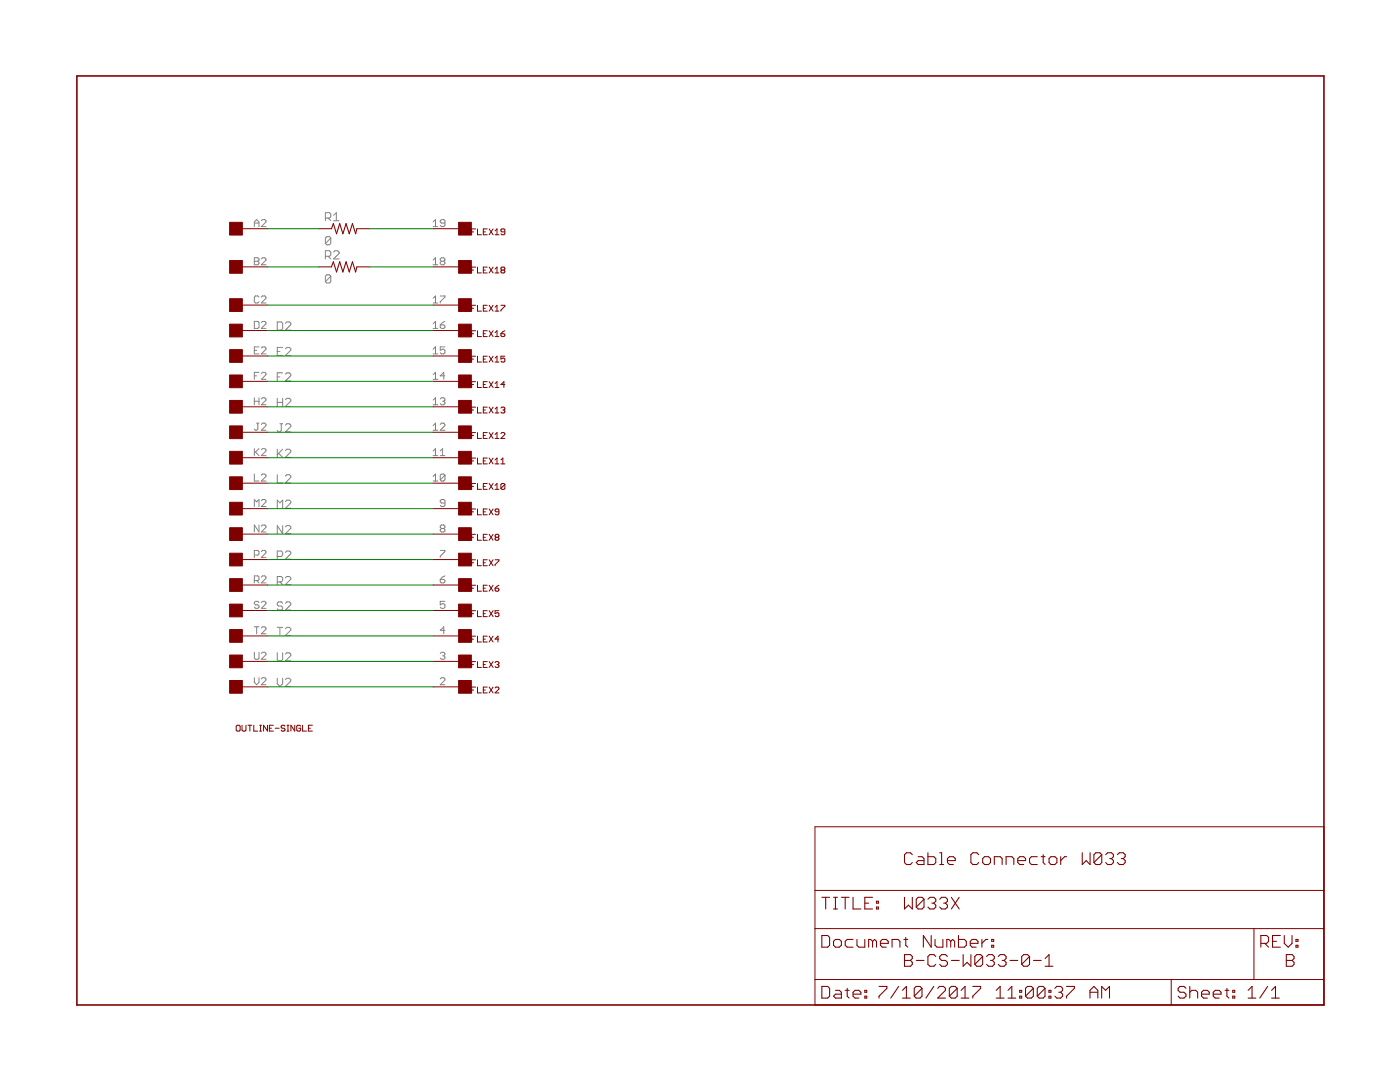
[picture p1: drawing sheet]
<?xml version="1.0" encoding="utf-8"?>
<!DOCTYPE eagle SYSTEM "eagle.dtd">
<eagle version="6.6.0">
<drawing>
<settings>
<setting alwaysvectorfont="yes"/>
<setting verticaltext="up"/>
</settings>
<grid distance="0.1" unitdist="inch" unit="inch" style="lines" multiple="1" display="no" altdistance="0.01" altunitdist="inch" altunit="inch"/>
<schematic xreflabel="%F%N/%S.%C%R" xrefpart="/%S.%C%R">
<libraries>
<library name="frames">
<symbols>
<symbol name="LETTER_L">
<frame x1="0" y1="0" x2="248.92" y2="185.42" columns="12" rows="17" layer="94" border-left="no" border-top="no" border-right="no" border-bottom="no"/>
</symbol>
<symbol name="DOCFIELD">
<wire x1="0" y1="0" x2="71.12" y2="0" width="0.1016" layer="94"/>
<wire x1="101.6" y1="15.24" x2="87.63" y2="15.24" width="0.1016" layer="94"/>
<wire x1="0" y1="0" x2="0" y2="5.08" width="0.1016" layer="94"/>
<wire x1="0" y1="5.08" x2="71.12" y2="5.08" width="0.1016" layer="94"/>
<wire x1="0" y1="5.08" x2="0" y2="15.24" width="0.1016" layer="94"/>
<wire x1="101.6" y1="15.24" x2="101.6" y2="5.08" width="0.1016" layer="94"/>
<wire x1="71.12" y1="5.08" x2="71.12" y2="0" width="0.1016" layer="94"/>
<wire x1="71.12" y1="5.08" x2="87.63" y2="5.08" width="0.1016" layer="94"/>
<wire x1="71.12" y1="0" x2="101.6" y2="0" width="0.1016" layer="94"/>
<wire x1="87.63" y1="15.24" x2="87.63" y2="5.08" width="0.1016" layer="94"/>
<wire x1="87.63" y1="15.24" x2="0" y2="15.24" width="0.1016" layer="94"/>
<wire x1="87.63" y1="5.08" x2="101.6" y2="5.08" width="0.1016" layer="94"/>
<wire x1="101.6" y1="5.08" x2="101.6" y2="0" width="0.1016" layer="94"/>
<wire x1="0" y1="15.24" x2="0" y2="22.86" width="0.1016" layer="94"/>
<wire x1="101.6" y1="35.56" x2="0" y2="35.56" width="0.1016" layer="94"/>
<wire x1="101.6" y1="35.56" x2="101.6" y2="22.86" width="0.1016" layer="94"/>
<wire x1="0" y1="22.86" x2="101.6" y2="22.86" width="0.1016" layer="94"/>
<wire x1="0" y1="22.86" x2="0" y2="35.56" width="0.1016" layer="94"/>
<wire x1="101.6" y1="22.86" x2="101.6" y2="15.24" width="0.1016" layer="94"/>
<text x="1.27" y="1.27" size="2.54" layer="94">Date:</text>
<text x="12.7" y="1.27" size="2.54" layer="94">&gt;LAST_DATE_TIME</text>
<text x="72.39" y="1.27" size="2.54" layer="94">Sheet:</text>
<text x="86.36" y="1.27" size="2.54" layer="94">&gt;SHEET</text>
<text x="88.9" y="11.43" size="2.54" layer="94">REV:</text>
<text x="1.27" y="19.05" size="2.54" layer="94">TITLE:</text>
<text x="1.27" y="11.43" size="2.54" layer="94">Document Number:</text>
<text x="17.78" y="19.05" size="2.54" layer="94">&gt;DRAWING_NAME</text>
</symbol>
</symbols>
<devicesets>
<deviceset name="LETTER_L" prefix="FRAME" uservalue="yes">
<gates>
<gate name="G$1" symbol="LETTER_L" x="0" y="0"/>
<gate name="G$2" symbol="DOCFIELD" x="147.32" y="0" addlevel="must"/>
</gates>
<devices>
<device name="">
<technologies>
<technology name=""/>
</technologies>
</device>
</devices>
</deviceset>
</devicesets>
</library>
<library name="dec-con">
<symbols>
<symbol name="DEVICE">
<text x="0" y="0" size="1.27" layer="94">&gt;Value</text>
</symbol>
<symbol name="EDGE-RIGHT">
<rectangle x1="-5.08" y1="-1.27" x2="-2.54" y2="1.27" layer="94"/>
<pin name="1" x="2.54" y="0" visible="pad" length="middle" rot="R180"/>
</symbol>
<symbol name="FLEX">
<text x="5.08" y="0" size="1.27" layer="94">&gt;NAME</text>
<rectangle x1="2.54" y1="-1.27" x2="5.08" y2="1.27" layer="94"/>
<pin name="1" x="-2.54" y="0" visible="pad" length="middle" direction="pas"/>
</symbol>
</symbols>
<devicesets>
<deviceset name="OUTLINE-*">
<gates>
<gate name="G$1" symbol="DEVICE" x="0" y="0" addlevel="always"/>
</gates>
<devices>
<device name="SINGLE" package="SINGLE">
<technologies>
<technology name=""/>
</technologies>
</device>
<device name="SINGLE-R" package="SINGLE-R">
<technologies>
<technology name=""/>
</technologies>
</device>
<device name="PROTO" package="DECPROTO111">
<technologies>
<technology name=""/>
</technologies>
</device>
<device name="OMNIBUS" package="OMNIBUS">
<technologies>
<technology name=""/>
</technologies>
</device>
<device name="DOUBLE" package="DOUBLE">
<technologies>
<technology name=""/>
</technologies>
</device>
<device name="DOUBLE-R" package="DOUBLE-R">
<technologies>
<technology name=""/>
</technologies>
</device>
<device name="SINGLE-LONG" package="SINGLE-LONG">
<technologies>
<technology name=""/>
</technologies>
</device>
<device name="DOUBLE-LONG" package="DOUBLE-LONG">
<technologies>
<technology name=""/>
</technologies>
</device>
</devices>
</deviceset>
<deviceset name="EDGE-1">
<gates>
<gate name="V2" symbol="EDGE-RIGHT" x="0" y="43.18" addlevel="always" swaplevel="1"/>
<gate name="U2" symbol="EDGE-RIGHT" x="0" y="38.1" addlevel="always" swaplevel="1"/>
<gate name="T2" symbol="EDGE-RIGHT" x="0" y="33.02" addlevel="always" swaplevel="1"/>
<gate name="S2" symbol="EDGE-RIGHT" x="0" y="27.94" addlevel="always" swaplevel="1"/>
<gate name="R2" symbol="EDGE-RIGHT" x="0" y="22.86" addlevel="always" swaplevel="1"/>
<gate name="P2" symbol="EDGE-RIGHT" x="0" y="17.78" addlevel="always" swaplevel="1"/>
<gate name="N2" symbol="EDGE-RIGHT" x="0" y="12.7" addlevel="always" swaplevel="1"/>
<gate name="M2" symbol="EDGE-RIGHT" x="0" y="7.62" addlevel="always" swaplevel="1"/>
<gate name="L2" symbol="EDGE-RIGHT" x="0" y="2.54" addlevel="always" swaplevel="1"/>
<gate name="K2" symbol="EDGE-RIGHT" x="0" y="-2.54" addlevel="always" swaplevel="1"/>
<gate name="J2" symbol="EDGE-RIGHT" x="0" y="-7.62" addlevel="always" swaplevel="1"/>
<gate name="H2" symbol="EDGE-RIGHT" x="0" y="-12.7" addlevel="always" swaplevel="1"/>
<gate name="F2" symbol="EDGE-RIGHT" x="0" y="-17.78" addlevel="always" swaplevel="1"/>
<gate name="E2" symbol="EDGE-RIGHT" x="0" y="-22.86" addlevel="always" swaplevel="1"/>
<gate name="D2" symbol="EDGE-RIGHT" x="0" y="-27.94" addlevel="always" swaplevel="1"/>
<gate name="C2" symbol="EDGE-RIGHT" x="0" y="-33.02" addlevel="always" swaplevel="1"/>
<gate name="B2" symbol="EDGE-RIGHT" x="0" y="-38.1" addlevel="always" swaplevel="1"/>
<gate name="A2" symbol="EDGE-RIGHT" x="0" y="-43.18" addlevel="always" swaplevel="1"/>
</gates>
<devices>
<device name="" package="EDGE-CON1">
<connects>
<connect gate="A2" pin="1" pad="A2"/>
<connect gate="B2" pin="1" pad="B2"/>
<connect gate="C2" pin="1" pad="C2"/>
<connect gate="D2" pin="1" pad="D2"/>
<connect gate="E2" pin="1" pad="E2"/>
<connect gate="F2" pin="1" pad="F2"/>
<connect gate="H2" pin="1" pad="H2"/>
<connect gate="J2" pin="1" pad="J2"/>
<connect gate="K2" pin="1" pad="K2"/>
<connect gate="L2" pin="1" pad="L2"/>
<connect gate="M2" pin="1" pad="M2"/>
<connect gate="N2" pin="1" pad="N2"/>
<connect gate="P2" pin="1" pad="P2"/>
<connect gate="R2" pin="1" pad="R2"/>
<connect gate="S2" pin="1" pad="S2"/>
<connect gate="T2" pin="1" pad="T2"/>
<connect gate="U2" pin="1" pad="U2"/>
<connect gate="V2" pin="1" pad="V2"/>
</connects>
<technologies>
<technology name=""/>
</technologies>
</device>
</devices>
</deviceset>
<deviceset name="FLEX19" prefix="FLEX">
<gates>
<gate name="1" symbol="FLEX" x="0" y="45.72" addlevel="always" swaplevel="1"/>
<gate name="2" symbol="FLEX" x="0" y="40.64" addlevel="always" swaplevel="1"/>
<gate name="3" symbol="FLEX" x="0" y="35.56" addlevel="always" swaplevel="1"/>
<gate name="4" symbol="FLEX" x="0" y="30.48" addlevel="always" swaplevel="1"/>
<gate name="5" symbol="FLEX" x="0" y="25.4" addlevel="always" swaplevel="1"/>
<gate name="6" symbol="FLEX" x="0" y="20.32" addlevel="always" swaplevel="1"/>
<gate name="7" symbol="FLEX" x="0" y="15.24" addlevel="always" swaplevel="1"/>
<gate name="8" symbol="FLEX" x="0" y="10.16" addlevel="always" swaplevel="1"/>
<gate name="9" symbol="FLEX" x="0" y="5.08" addlevel="always" swaplevel="1"/>
<gate name="10" symbol="FLEX" x="0" y="0" addlevel="always" swaplevel="1"/>
<gate name="11" symbol="FLEX" x="0" y="-5.08" addlevel="always" swaplevel="1"/>
<gate name="12" symbol="FLEX" x="0" y="-10.16" addlevel="always" swaplevel="1"/>
<gate name="13" symbol="FLEX" x="0" y="-15.24" addlevel="always" swaplevel="1"/>
<gate name="14" symbol="FLEX" x="0" y="-20.32" addlevel="always" swaplevel="1"/>
<gate name="15" symbol="FLEX" x="0" y="-25.4" addlevel="always" swaplevel="1"/>
<gate name="16" symbol="FLEX" x="0" y="-30.48" addlevel="always" swaplevel="1"/>
<gate name="17" symbol="FLEX" x="0" y="-35.56" addlevel="always" swaplevel="1"/>
<gate name="18" symbol="FLEX" x="0" y="-40.64" addlevel="always" swaplevel="1"/>
<gate name="19" symbol="FLEX" x="0" y="-45.72" addlevel="always" swaplevel="1"/>
</gates>
<devices>
<device name="" package="FLEX19">
<connects>
<connect gate="1" pin="1" pad="1"/>
<connect gate="10" pin="1" pad="10"/>
<connect gate="11" pin="1" pad="11"/>
<connect gate="12" pin="1" pad="12"/>
<connect gate="13" pin="1" pad="13"/>
<connect gate="14" pin="1" pad="14"/>
<connect gate="15" pin="1" pad="15"/>
<connect gate="16" pin="1" pad="16"/>
<connect gate="17" pin="1" pad="17"/>
<connect gate="18" pin="1" pad="18"/>
<connect gate="19" pin="1" pad="19"/>
<connect gate="2" pin="1" pad="2"/>
<connect gate="3" pin="1" pad="3"/>
<connect gate="4" pin="1" pad="4"/>
<connect gate="5" pin="1" pad="5"/>
<connect gate="6" pin="1" pad="6"/>
<connect gate="7" pin="1" pad="7"/>
<connect gate="8" pin="1" pad="8"/>
<connect gate="9" pin="1" pad="9"/>
</connects>
<technologies>
<technology name=""/>
</technologies>
</device>
<device name="W" package="FLEX19W">
<connects>
<connect gate="1" pin="1" pad="1"/>
<connect gate="10" pin="1" pad="10"/>
<connect gate="11" pin="1" pad="11"/>
<connect gate="12" pin="1" pad="12"/>
<connect gate="13" pin="1" pad="13"/>
<connect gate="14" pin="1" pad="14"/>
<connect gate="15" pin="1" pad="15"/>
<connect gate="16" pin="1" pad="16"/>
<connect gate="17" pin="1" pad="17"/>
<connect gate="18" pin="1" pad="18"/>
<connect gate="19" pin="1" pad="19"/>
<connect gate="2" pin="1" pad="2"/>
<connect gate="3" pin="1" pad="3"/>
<connect gate="4" pin="1" pad="4"/>
<connect gate="5" pin="1" pad="5"/>
<connect gate="6" pin="1" pad="6"/>
<connect gate="7" pin="1" pad="7"/>
<connect gate="8" pin="1" pad="8"/>
<connect gate="9" pin="1" pad="9"/>
</connects>
<technologies>
<technology name=""/>
</technologies>
</device>
</devices>
</deviceset>
</devicesets>
</library>
<library name="rcl">
<symbols>
<symbol name="R-US">
<wire x1="-2.54" y1="0" x2="-2.159" y2="1.016" width="0.2032" layer="94"/>
<wire x1="-2.159" y1="1.016" x2="-1.524" y2="-1.016" width="0.2032" layer="94"/>
<wire x1="-1.524" y1="-1.016" x2="-0.889" y2="1.016" width="0.2032" layer="94"/>
<wire x1="-0.889" y1="1.016" x2="-0.254" y2="-1.016" width="0.2032" layer="94"/>
<wire x1="-0.254" y1="-1.016" x2="0.381" y2="1.016" width="0.2032" layer="94"/>
<wire x1="0.381" y1="1.016" x2="1.016" y2="-1.016" width="0.2032" layer="94"/>
<wire x1="1.016" y1="-1.016" x2="1.651" y2="1.016" width="0.2032" layer="94"/>
<wire x1="1.651" y1="1.016" x2="2.286" y2="-1.016" width="0.2032" layer="94"/>
<wire x1="2.286" y1="-1.016" x2="2.54" y2="0" width="0.2032" layer="94"/>
<text x="-3.81" y="1.4986" size="1.778" layer="95">&gt;NAME</text>
<text x="-3.81" y="-3.302" size="1.778" layer="96">&gt;VALUE</text>
<pin name="2" x="5.08" y="0" visible="off" length="short" direction="pas" swaplevel="1" rot="R180"/>
<pin name="1" x="-5.08" y="0" visible="off" length="short" direction="pas" swaplevel="1"/>
</symbol>
</symbols>
<devicesets>
<deviceset name="R-US_" prefix="R" uservalue="yes">
<gates>
<gate name="G$1" symbol="R-US" x="0" y="0"/>
</gates>
<devices>
<device name="R0402" package="R0402">
<connects>
<connect gate="G$1" pin="1" pad="1"/>
<connect gate="G$1" pin="2" pad="2"/>
</connects>
<technologies>
<technology name=""/>
</technologies>
</device>
<device name="R0603" package="R0603">
<connects>
<connect gate="G$1" pin="1" pad="1"/>
<connect gate="G$1" pin="2" pad="2"/>
</connects>
<technologies>
<technology name=""/>
</technologies>
</device>
<device name="R0805" package="R0805">
<connects>
<connect gate="G$1" pin="1" pad="1"/>
<connect gate="G$1" pin="2" pad="2"/>
</connects>
<technologies>
<technology name=""/>
</technologies>
</device>
<device name="R0805W" package="R0805W">
<connects>
<connect gate="G$1" pin="1" pad="1"/>
<connect gate="G$1" pin="2" pad="2"/>
</connects>
<technologies>
<technology name=""/>
</technologies>
</device>
<device name="R1005" package="R1005">
<connects>
<connect gate="G$1" pin="1" pad="1"/>
<connect gate="G$1" pin="2" pad="2"/>
</connects>
<technologies>
<technology name=""/>
</technologies>
</device>
<device name="R1206" package="R1206">
<connects>
<connect gate="G$1" pin="1" pad="1"/>
<connect gate="G$1" pin="2" pad="2"/>
</connects>
<technologies>
<technology name=""/>
</technologies>
</device>
<device name="R1206W" package="R1206W">
<connects>
<connect gate="G$1" pin="1" pad="1"/>
<connect gate="G$1" pin="2" pad="2"/>
</connects>
<technologies>
<technology name=""/>
</technologies>
</device>
<device name="R1210" package="R1210">
<connects>
<connect gate="G$1" pin="1" pad="1"/>
<connect gate="G$1" pin="2" pad="2"/>
</connects>
<technologies>
<technology name=""/>
</technologies>
</device>
<device name="R1210W" package="R1210W">
<connects>
<connect gate="G$1" pin="1" pad="1"/>
<connect gate="G$1" pin="2" pad="2"/>
</connects>
<technologies>
<technology name=""/>
</technologies>
</device>
<device name="R2010" package="R2010">
<connects>
<connect gate="G$1" pin="1" pad="1"/>
<connect gate="G$1" pin="2" pad="2"/>
</connects>
<technologies>
<technology name=""/>
</technologies>
</device>
<device name="R2010W" package="R2010W">
<connects>
<connect gate="G$1" pin="1" pad="1"/>
<connect gate="G$1" pin="2" pad="2"/>
</connects>
<technologies>
<technology name=""/>
</technologies>
</device>
<device name="R2012" package="R2012">
<connects>
<connect gate="G$1" pin="1" pad="1"/>
<connect gate="G$1" pin="2" pad="2"/>
</connects>
<technologies>
<technology name=""/>
</technologies>
</device>
<device name="R2012W" package="R2012W">
<connects>
<connect gate="G$1" pin="1" pad="1"/>
<connect gate="G$1" pin="2" pad="2"/>
</connects>
<technologies>
<technology name=""/>
</technologies>
</device>
<device name="R2512" package="R2512">
<connects>
<connect gate="G$1" pin="1" pad="1"/>
<connect gate="G$1" pin="2" pad="2"/>
</connects>
<technologies>
<technology name=""/>
</technologies>
</device>
<device name="R2512W" package="R2512W">
<connects>
<connect gate="G$1" pin="1" pad="1"/>
<connect gate="G$1" pin="2" pad="2"/>
</connects>
<technologies>
<technology name=""/>
</technologies>
</device>
<device name="R3216" package="R3216">
<connects>
<connect gate="G$1" pin="1" pad="1"/>
<connect gate="G$1" pin="2" pad="2"/>
</connects>
<technologies>
<technology name=""/>
</technologies>
</device>
<device name="R3216W" package="R3216W">
<connects>
<connect gate="G$1" pin="1" pad="1"/>
<connect gate="G$1" pin="2" pad="2"/>
</connects>
<technologies>
<technology name=""/>
</technologies>
</device>
<device name="R3225" package="R3225">
<connects>
<connect gate="G$1" pin="1" pad="1"/>
<connect gate="G$1" pin="2" pad="2"/>
</connects>
<technologies>
<technology name=""/>
</technologies>
</device>
<device name="R3225W" package="R3225W">
<connects>
<connect gate="G$1" pin="1" pad="1"/>
<connect gate="G$1" pin="2" pad="2"/>
</connects>
<technologies>
<technology name=""/>
</technologies>
</device>
<device name="R5025" package="R5025">
<connects>
<connect gate="G$1" pin="1" pad="1"/>
<connect gate="G$1" pin="2" pad="2"/>
</connects>
<technologies>
<technology name=""/>
</technologies>
</device>
<device name="R5025W" package="R5025W">
<connects>
<connect gate="G$1" pin="1" pad="1"/>
<connect gate="G$1" pin="2" pad="2"/>
</connects>
<technologies>
<technology name=""/>
</technologies>
</device>
<device name="R6332" package="R6332">
<connects>
<connect gate="G$1" pin="1" pad="1"/>
<connect gate="G$1" pin="2" pad="2"/>
</connects>
<technologies>
<technology name=""/>
</technologies>
</device>
<device name="R6332W" package="R6332W">
<connects>
<connect gate="G$1" pin="1" pad="1"/>
<connect gate="G$1" pin="2" pad="2"/>
</connects>
<technologies>
<technology name=""/>
</technologies>
</device>
<device name="M0805" package="M0805">
<connects>
<connect gate="G$1" pin="1" pad="1"/>
<connect gate="G$1" pin="2" pad="2"/>
</connects>
<technologies>
<technology name=""/>
</technologies>
</device>
<device name="M1206" package="M1206">
<connects>
<connect gate="G$1" pin="1" pad="1"/>
<connect gate="G$1" pin="2" pad="2"/>
</connects>
<technologies>
<technology name=""/>
</technologies>
</device>
<device name="M1406" package="M1406">
<connects>
<connect gate="G$1" pin="1" pad="1"/>
<connect gate="G$1" pin="2" pad="2"/>
</connects>
<technologies>
<technology name=""/>
</technologies>
</device>
<device name="M2012" package="M2012">
<connects>
<connect gate="G$1" pin="1" pad="1"/>
<connect gate="G$1" pin="2" pad="2"/>
</connects>
<technologies>
<technology name=""/>
</technologies>
</device>
<device name="M2309" package="M2309">
<connects>
<connect gate="G$1" pin="1" pad="1"/>
<connect gate="G$1" pin="2" pad="2"/>
</connects>
<technologies>
<technology name=""/>
</technologies>
</device>
<device name="M3216" package="M3216">
<connects>
<connect gate="G$1" pin="1" pad="1"/>
<connect gate="G$1" pin="2" pad="2"/>
</connects>
<technologies>
<technology name=""/>
</technologies>
</device>
<device name="M3516" package="M3516">
<connects>
<connect gate="G$1" pin="1" pad="1"/>
<connect gate="G$1" pin="2" pad="2"/>
</connects>
<technologies>
<technology name=""/>
</technologies>
</device>
<device name="M5923" package="M5923">
<connects>
<connect gate="G$1" pin="1" pad="1"/>
<connect gate="G$1" pin="2" pad="2"/>
</connects>
<technologies>
<technology name=""/>
</technologies>
</device>
<device name="0204/5" package="0204/5">
<connects>
<connect gate="G$1" pin="1" pad="1"/>
<connect gate="G$1" pin="2" pad="2"/>
</connects>
<technologies>
<technology name=""/>
</technologies>
</device>
<device name="0204/7" package="0204/7">
<connects>
<connect gate="G$1" pin="1" pad="1"/>
<connect gate="G$1" pin="2" pad="2"/>
</connects>
<technologies>
<technology name=""/>
</technologies>
</device>
<device name="0207/10" package="0207/10">
<connects>
<connect gate="G$1" pin="1" pad="1"/>
<connect gate="G$1" pin="2" pad="2"/>
</connects>
<technologies>
<technology name=""/>
</technologies>
</device>
<device name="0207/12" package="0207/12">
<connects>
<connect gate="G$1" pin="1" pad="1"/>
<connect gate="G$1" pin="2" pad="2"/>
</connects>
<technologies>
<technology name=""/>
</technologies>
</device>
<device name="0207/15" package="0207/15">
<connects>
<connect gate="G$1" pin="1" pad="1"/>
<connect gate="G$1" pin="2" pad="2"/>
</connects>
<technologies>
<technology name=""/>
</technologies>
</device>
<device name="0207/2V" package="0207/2V">
<connects>
<connect gate="G$1" pin="1" pad="1"/>
<connect gate="G$1" pin="2" pad="2"/>
</connects>
<technologies>
<technology name=""/>
</technologies>
</device>
<device name="0207/5V" package="0207/5V">
<connects>
<connect gate="G$1" pin="1" pad="1"/>
<connect gate="G$1" pin="2" pad="2"/>
</connects>
<technologies>
<technology name=""/>
</technologies>
</device>
<device name="0207/7" package="0207/7">
<connects>
<connect gate="G$1" pin="1" pad="1"/>
<connect gate="G$1" pin="2" pad="2"/>
</connects>
<technologies>
<technology name=""/>
</technologies>
</device>
<device name="0309/10" package="0309/10">
<connects>
<connect gate="G$1" pin="1" pad="1"/>
<connect gate="G$1" pin="2" pad="2"/>
</connects>
<technologies>
<technology name=""/>
</technologies>
</device>
<device name="0309/12" package="0309/12">
<connects>
<connect gate="G$1" pin="1" pad="1"/>
<connect gate="G$1" pin="2" pad="2"/>
</connects>
<technologies>
<technology name=""/>
</technologies>
</device>
<device name="0411/12" package="0411/12">
<connects>
<connect gate="G$1" pin="1" pad="1"/>
<connect gate="G$1" pin="2" pad="2"/>
</connects>
<technologies>
<technology name=""/>
</technologies>
</device>
<device name="0411/15" package="0411/15">
<connects>
<connect gate="G$1" pin="1" pad="1"/>
<connect gate="G$1" pin="2" pad="2"/>
</connects>
<technologies>
<technology name=""/>
</technologies>
</device>
<device name="0411/3V" package="0411V">
<connects>
<connect gate="G$1" pin="1" pad="1"/>
<connect gate="G$1" pin="2" pad="2"/>
</connects>
<technologies>
<technology name=""/>
</technologies>
</device>
<device name="0414/15" package="0414/15">
<connects>
<connect gate="G$1" pin="1" pad="1"/>
<connect gate="G$1" pin="2" pad="2"/>
</connects>
<technologies>
<technology name=""/>
</technologies>
</device>
<device name="0414/5V" package="0414V">
<connects>
<connect gate="G$1" pin="1" pad="1"/>
<connect gate="G$1" pin="2" pad="2"/>
</connects>
<technologies>
<technology name=""/>
</technologies>
</device>
<device name="0617/17" package="0617/17">
<connects>
<connect gate="G$1" pin="1" pad="1"/>
<connect gate="G$1" pin="2" pad="2"/>
</connects>
<technologies>
<technology name=""/>
</technologies>
</device>
<device name="0617/22" package="0617/22">
<connects>
<connect gate="G$1" pin="1" pad="1"/>
<connect gate="G$1" pin="2" pad="2"/>
</connects>
<technologies>
<technology name=""/>
</technologies>
</device>
<device name="0617/5V" package="0617V">
<connects>
<connect gate="G$1" pin="1" pad="1"/>
<connect gate="G$1" pin="2" pad="2"/>
</connects>
<technologies>
<technology name=""/>
</technologies>
</device>
<device name="0922/22" package="0922/22">
<connects>
<connect gate="G$1" pin="1" pad="1"/>
<connect gate="G$1" pin="2" pad="2"/>
</connects>
<technologies>
<technology name=""/>
</technologies>
</device>
<device name="0613/5V" package="P0613V">
<connects>
<connect gate="G$1" pin="1" pad="1"/>
<connect gate="G$1" pin="2" pad="2"/>
</connects>
<technologies>
<technology name=""/>
</technologies>
</device>
<device name="0613/15" package="P0613/15">
<connects>
<connect gate="G$1" pin="1" pad="1"/>
<connect gate="G$1" pin="2" pad="2"/>
</connects>
<technologies>
<technology name=""/>
</technologies>
</device>
<device name="0817/22" package="P0817/22">
<connects>
<connect gate="G$1" pin="1" pad="1"/>
<connect gate="G$1" pin="2" pad="2"/>
</connects>
<technologies>
<technology name=""/>
</technologies>
</device>
<device name="0817/7V" package="P0817V">
<connects>
<connect gate="G$1" pin="1" pad="1"/>
<connect gate="G$1" pin="2" pad="2"/>
</connects>
<technologies>
<technology name=""/>
</technologies>
</device>
<device name="V234/12" package="V234/12">
<connects>
<connect gate="G$1" pin="1" pad="1"/>
<connect gate="G$1" pin="2" pad="2"/>
</connects>
<technologies>
<technology name=""/>
</technologies>
</device>
<device name="V235/17" package="V235/17">
<connects>
<connect gate="G$1" pin="1" pad="1"/>
<connect gate="G$1" pin="2" pad="2"/>
</connects>
<technologies>
<technology name=""/>
</technologies>
</device>
<device name="V526-0" package="V526-0">
<connects>
<connect gate="G$1" pin="1" pad="1"/>
<connect gate="G$1" pin="2" pad="2"/>
</connects>
<technologies>
<technology name=""/>
</technologies>
</device>
<device name="MELF0102AX" package="MINI_MELF-0102AX">
<connects>
<connect gate="G$1" pin="1" pad="1"/>
<connect gate="G$1" pin="2" pad="2"/>
</connects>
<technologies>
<technology name=""/>
</technologies>
</device>
<device name="0922V" package="0922V">
<connects>
<connect gate="G$1" pin="1" pad="1"/>
<connect gate="G$1" pin="2" pad="2"/>
</connects>
<technologies>
<technology name=""/>
</technologies>
</device>
<device name="MELF0102R" package="MINI_MELF-0102R">
<connects>
<connect gate="G$1" pin="1" pad="1"/>
<connect gate="G$1" pin="2" pad="2"/>
</connects>
<technologies>
<technology name=""/>
</technologies>
</device>
<device name="MELF0102W" package="MINI_MELF-0102W">
<connects>
<connect gate="G$1" pin="1" pad="1"/>
<connect gate="G$1" pin="2" pad="2"/>
</connects>
<technologies>
<technology name=""/>
</technologies>
</device>
<device name="MELF0204R" package="MINI_MELF-0204R">
<connects>
<connect gate="G$1" pin="1" pad="1"/>
<connect gate="G$1" pin="2" pad="2"/>
</connects>
<technologies>
<technology name=""/>
</technologies>
</device>
<device name="MELF0204W" package="MINI_MELF-0204W">
<connects>
<connect gate="G$1" pin="1" pad="1"/>
<connect gate="G$1" pin="2" pad="2"/>
</connects>
<technologies>
<technology name=""/>
</technologies>
</device>
<device name="MELF0207R" package="MINI_MELF-0207R">
<connects>
<connect gate="G$1" pin="1" pad="1"/>
<connect gate="G$1" pin="2" pad="2"/>
</connects>
<technologies>
<technology name=""/>
</technologies>
</device>
<device name="MELF0207W" package="MINI_MELF-0207W">
<connects>
<connect gate="G$1" pin="1" pad="1"/>
<connect gate="G$1" pin="2" pad="2"/>
</connects>
<technologies>
<technology name=""/>
</technologies>
</device>
<device name="RDH/15" package="RDH/15">
<connects>
<connect gate="G$1" pin="1" pad="1"/>
<connect gate="G$1" pin="2" pad="2"/>
</connects>
<technologies>
<technology name=""/>
</technologies>
</device>
<device name="0204/2V" package="0204V">
<connects>
<connect gate="G$1" pin="1" pad="1"/>
<connect gate="G$1" pin="2" pad="2"/>
</connects>
<technologies>
<technology name=""/>
</technologies>
</device>
<device name="0309/V" package="0309V">
<connects>
<connect gate="G$1" pin="1" pad="1"/>
<connect gate="G$1" pin="2" pad="2"/>
</connects>
<technologies>
<technology name=""/>
</technologies>
</device>
<device name="R0201" package="R0201">
<connects>
<connect gate="G$1" pin="1" pad="1"/>
<connect gate="G$1" pin="2" pad="2"/>
</connects>
<technologies>
<technology name=""/>
</technologies>
</device>
<device name="VMTA55" package="VMTA55">
<connects>
<connect gate="G$1" pin="1" pad="1"/>
<connect gate="G$1" pin="2" pad="2"/>
</connects>
<technologies>
<technology name=""/>
</technologies>
</device>
<device name="VMTB60" package="VMTB60">
<connects>
<connect gate="G$1" pin="1" pad="1"/>
<connect gate="G$1" pin="2" pad="2"/>
</connects>
<technologies>
<technology name=""/>
</technologies>
</device>
<device name="VTA52" package="VTA52">
<connects>
<connect gate="G$1" pin="1" pad="1"/>
<connect gate="G$1" pin="2" pad="2"/>
</connects>
<technologies>
<technology name=""/>
</technologies>
</device>
<device name="VTA53" package="VTA53">
<connects>
<connect gate="G$1" pin="1" pad="1"/>
<connect gate="G$1" pin="2" pad="2"/>
</connects>
<technologies>
<technology name=""/>
</technologies>
</device>
<device name="VTA54" package="VTA54">
<connects>
<connect gate="G$1" pin="1" pad="1"/>
<connect gate="G$1" pin="2" pad="2"/>
</connects>
<technologies>
<technology name=""/>
</technologies>
</device>
<device name="VTA55" package="VTA55">
<connects>
<connect gate="G$1" pin="1" pad="1"/>
<connect gate="G$1" pin="2" pad="2"/>
</connects>
<technologies>
<technology name=""/>
</technologies>
</device>
<device name="VTA56" package="VTA56">
<connects>
<connect gate="G$1" pin="1" pad="1"/>
<connect gate="G$1" pin="2" pad="2"/>
</connects>
<technologies>
<technology name=""/>
</technologies>
</device>
<device name="R4527" package="R4527">
<connects>
<connect gate="G$1" pin="1" pad="1"/>
<connect gate="G$1" pin="2" pad="2"/>
</connects>
<technologies>
<technology name=""/>
</technologies>
</device>
<device name="WSC0001" package="WSC0001">
<connects>
<connect gate="G$1" pin="1" pad="1"/>
<connect gate="G$1" pin="2" pad="2"/>
</connects>
<technologies>
<technology name=""/>
</technologies>
</device>
<device name="WSC0002" package="WSC0002">
<connects>
<connect gate="G$1" pin="1" pad="1"/>
<connect gate="G$1" pin="2" pad="2"/>
</connects>
<technologies>
<technology name=""/>
</technologies>
</device>
<device name="WSC01/2" package="WSC01/2">
<connects>
<connect gate="G$1" pin="1" pad="1"/>
<connect gate="G$1" pin="2" pad="2"/>
</connects>
<technologies>
<technology name=""/>
</technologies>
</device>
<device name="WSC2515" package="WSC2515">
<connects>
<connect gate="G$1" pin="1" pad="1"/>
<connect gate="G$1" pin="2" pad="2"/>
</connects>
<technologies>
<technology name=""/>
</technologies>
</device>
<device name="WSC4527" package="WSC4527">
<connects>
<connect gate="G$1" pin="1" pad="1"/>
<connect gate="G$1" pin="2" pad="2"/>
</connects>
<technologies>
<technology name=""/>
</technologies>
</device>
<device name="WSC6927" package="WSC6927">
<connects>
<connect gate="G$1" pin="1" pad="1"/>
<connect gate="G$1" pin="2" pad="2"/>
</connects>
<technologies>
<technology name=""/>
</technologies>
</device>
<device name="R1218" package="R1218">
<connects>
<connect gate="G$1" pin="1" pad="1"/>
<connect gate="G$1" pin="2" pad="2"/>
</connects>
<technologies>
<technology name=""/>
</technologies>
</device>
<device name="1812X7R" package="1812X7R">
<connects>
<connect gate="G$1" pin="1" pad="1"/>
<connect gate="G$1" pin="2" pad="2"/>
</connects>
<technologies>
<technology name=""/>
</technologies>
</device>
</devices>
</deviceset>
</devicesets>
</library>
</libraries>
<attributes>
</attributes>
<variantdefs>
</variantdefs>
<classes>
<class number="0" name="default" width="0.8128" drill="0">
</class>
</classes>
<parts>
<part name="FRAME1" library="frames" deviceset="LETTER_L" device=""/>
<part name="U$1" library="dec-con" deviceset="OUTLINE-*" device="SINGLE"/>
<part name="U$2" library="dec-con" deviceset="EDGE-1" device=""/>
<part name="R1" library="rcl" deviceset="R-US_" device="0207/10" value="0"/>
<part name="R2" library="rcl" deviceset="R-US_" device="0207/10" value="0"/>
<part name="FLEX" library="dec-con" deviceset="FLEX19" device=""/>
</parts>
<sheets>
<sheet>
<plain>
<text x="165.1" y="7.62" size="2.54" layer="94">B-CS-W033-0-1</text>
<text x="165.1" y="27.94" size="2.54" layer="94">Cable Connector W033</text>
<text x="241.3" y="7.62" size="2.54" layer="94">B</text>
</plain>
<instances>
<instance part="FRAME1" gate="G$1" x="0" y="0"/>
<instance part="FRAME1" gate="G$2" x="147.32" y="0"/>
<instance part="U$1" gate="G$1" x="31.75" y="54.61"/>
<instance part="U$2" gate="L2" x="35.56" y="104.14" rot="MR180"/>
<instance part="U$2" gate="M2" x="35.56" y="99.06" rot="MR180"/>
<instance part="U$2" gate="N2" x="35.56" y="93.98" rot="MR180"/>
<instance part="U$2" gate="P2" x="35.56" y="88.9" rot="MR180"/>
<instance part="U$2" gate="R2" x="35.56" y="83.82" rot="MR180"/>
<instance part="U$2" gate="S2" x="35.56" y="78.74" rot="MR180"/>
<instance part="U$2" gate="T2" x="35.56" y="73.66" rot="MR180"/>
<instance part="U$2" gate="K2" x="35.56" y="109.22" rot="MR180"/>
<instance part="U$2" gate="J2" x="35.56" y="114.3" rot="MR180"/>
<instance part="U$2" gate="H2" x="35.56" y="119.38" rot="MR180"/>
<instance part="U$2" gate="F2" x="35.56" y="124.46" rot="MR180"/>
<instance part="U$2" gate="E2" x="35.56" y="129.54" rot="MR180"/>
<instance part="U$2" gate="D2" x="35.56" y="134.62" rot="MR180"/>
<instance part="U$2" gate="C2" x="35.56" y="139.7"/>
<instance part="U$2" gate="U2" x="35.56" y="68.58" rot="MR180"/>
<instance part="U$2" gate="V2" x="35.56" y="63.5" rot="MR180"/>
<instance part="U$2" gate="B2" x="35.56" y="147.32" rot="MR180"/>
<instance part="U$2" gate="A2" x="35.56" y="154.94"/>
<instance part="R1" gate="G$1" x="53.34" y="154.94"/>
<instance part="R2" gate="G$1" x="53.34" y="147.32"/>
<instance part="FLEX" gate="2" x="73.66" y="63.5" rot="MR180"/>
<instance part="FLEX" gate="3" x="73.66" y="68.58" rot="MR180"/>
<instance part="FLEX" gate="4" x="73.66" y="73.66" rot="MR180"/>
<instance part="FLEX" gate="5" x="73.66" y="78.74" rot="MR180"/>
<instance part="FLEX" gate="6" x="73.66" y="83.82" rot="MR180"/>
<instance part="FLEX" gate="7" x="73.66" y="88.9" rot="MR180"/>
<instance part="FLEX" gate="8" x="73.66" y="93.98" rot="MR180"/>
<instance part="FLEX" gate="9" x="73.66" y="99.06" rot="MR180"/>
<instance part="FLEX" gate="10" x="73.66" y="104.14" rot="MR180"/>
<instance part="FLEX" gate="11" x="73.66" y="109.22" rot="MR180"/>
<instance part="FLEX" gate="12" x="73.66" y="114.3" rot="MR180"/>
<instance part="FLEX" gate="13" x="73.66" y="119.38" rot="MR180"/>
<instance part="FLEX" gate="14" x="73.66" y="124.46" rot="MR180"/>
<instance part="FLEX" gate="15" x="73.66" y="129.54" rot="MR180"/>
<instance part="FLEX" gate="16" x="73.66" y="134.62" rot="MR180"/>
<instance part="FLEX" gate="17" x="73.66" y="139.7" rot="MR180"/>
<instance part="FLEX" gate="18" x="73.66" y="147.32" rot="MR180"/>
<instance part="FLEX" gate="19" x="73.66" y="154.94" rot="MR180"/>
</instances>
<busses>
</busses>
<nets>
<net name="P2" class="0">
<segment>
<pinref part="U$2" gate="P2" pin="1"/>
<label x="43.18" y="88.9" size="1.778" layer="95" rot="MR0"/>
<pinref part="FLEX" gate="7" pin="1"/>
<wire x1="71.12" y1="88.9" x2="38.1" y2="88.9" width="0.1524" layer="91"/>
</segment>
</net>
<net name="V2" class="0">
<segment>
<pinref part="U$2" gate="V2" pin="1"/>
<label x="43.18" y="63.5" size="1.778" layer="95" rot="MR0"/>
<pinref part="FLEX" gate="2" pin="1"/>
<wire x1="38.1" y1="63.5" x2="71.12" y2="63.5" width="0.1524" layer="91"/>
</segment>
</net>
<net name="U2" class="0">
<segment>
<pinref part="U$2" gate="U2" pin="1"/>
<label x="43.18" y="68.58" size="1.778" layer="95" rot="MR0"/>
<pinref part="FLEX" gate="3" pin="1"/>
<wire x1="38.1" y1="68.58" x2="71.12" y2="68.58" width="0.1524" layer="91"/>
</segment>
</net>
<net name="T2" class="0">
<segment>
<pinref part="U$2" gate="T2" pin="1"/>
<label x="43.18" y="73.66" size="1.778" layer="95" rot="MR0"/>
<pinref part="FLEX" gate="4" pin="1"/>
<wire x1="38.1" y1="73.66" x2="71.12" y2="73.66" width="0.1524" layer="91"/>
</segment>
</net>
<net name="S2" class="0">
<segment>
<pinref part="U$2" gate="S2" pin="1"/>
<label x="43.18" y="78.74" size="1.778" layer="95" rot="MR0"/>
<pinref part="FLEX" gate="5" pin="1"/>
<wire x1="71.12" y1="78.74" x2="38.1" y2="78.74" width="0.1524" layer="91"/>
</segment>
</net>
<net name="B2" class="0">
<segment>
<pinref part="U$2" gate="B2" pin="1"/>
<wire x1="48.26" y1="147.32" x2="38.1" y2="147.32" width="0.1524" layer="91"/>
<pinref part="R2" gate="G$1" pin="1"/>
</segment>
</net>
<net name="D2" class="0">
<segment>
<pinref part="U$2" gate="D2" pin="1"/>
<label x="43.18" y="134.62" size="1.778" layer="95" rot="MR0"/>
<pinref part="FLEX" gate="16" pin="1"/>
<wire x1="71.12" y1="134.62" x2="38.1" y2="134.62" width="0.1524" layer="91"/>
</segment>
</net>
<net name="E2" class="0">
<segment>
<pinref part="U$2" gate="E2" pin="1"/>
<label x="43.18" y="129.54" size="1.778" layer="95" rot="MR0"/>
<pinref part="FLEX" gate="15" pin="1"/>
<wire x1="71.12" y1="129.54" x2="38.1" y2="129.54" width="0.1524" layer="91"/>
</segment>
</net>
<net name="F2" class="0">
<segment>
<pinref part="U$2" gate="F2" pin="1"/>
<label x="43.18" y="124.46" size="1.778" layer="95" rot="MR0"/>
<pinref part="FLEX" gate="14" pin="1"/>
<wire x1="71.12" y1="124.46" x2="38.1" y2="124.46" width="0.1524" layer="91"/>
</segment>
</net>
<net name="H2" class="0">
<segment>
<pinref part="U$2" gate="H2" pin="1"/>
<label x="43.18" y="119.38" size="1.778" layer="95" rot="MR0"/>
<pinref part="FLEX" gate="13" pin="1"/>
<wire x1="71.12" y1="119.38" x2="38.1" y2="119.38" width="0.1524" layer="91"/>
</segment>
</net>
<net name="J2" class="0">
<segment>
<pinref part="U$2" gate="J2" pin="1"/>
<label x="43.18" y="114.3" size="1.778" layer="95" rot="MR0"/>
<pinref part="FLEX" gate="12" pin="1"/>
<wire x1="71.12" y1="114.3" x2="38.1" y2="114.3" width="0.1524" layer="91"/>
</segment>
</net>
<net name="K2" class="0">
<segment>
<pinref part="U$2" gate="K2" pin="1"/>
<label x="43.18" y="109.22" size="1.778" layer="95" rot="MR0"/>
<pinref part="FLEX" gate="11" pin="1"/>
<wire x1="71.12" y1="109.22" x2="38.1" y2="109.22" width="0.1524" layer="91"/>
</segment>
</net>
<net name="L2" class="0">
<segment>
<pinref part="U$2" gate="L2" pin="1"/>
<label x="43.18" y="104.14" size="1.778" layer="95" rot="MR0"/>
<pinref part="FLEX" gate="10" pin="1"/>
<wire x1="38.1" y1="104.14" x2="71.12" y2="104.14" width="0.1524" layer="91"/>
</segment>
</net>
<net name="M2" class="0">
<segment>
<pinref part="U$2" gate="M2" pin="1"/>
<label x="43.18" y="99.06" size="1.778" layer="95" rot="MR0"/>
<pinref part="FLEX" gate="9" pin="1"/>
<wire x1="71.12" y1="99.06" x2="38.1" y2="99.06" width="0.1524" layer="91"/>
</segment>
</net>
<net name="N2" class="0">
<segment>
<pinref part="U$2" gate="N2" pin="1"/>
<label x="43.18" y="93.98" size="1.778" layer="95" rot="MR0"/>
<pinref part="FLEX" gate="8" pin="1"/>
<wire x1="38.1" y1="93.98" x2="71.12" y2="93.98" width="0.1524" layer="91"/>
</segment>
</net>
<net name="R2" class="0">
<segment>
<pinref part="U$2" gate="R2" pin="1"/>
<label x="43.18" y="83.82" size="1.778" layer="95" rot="MR0"/>
<pinref part="FLEX" gate="6" pin="1"/>
<wire x1="38.1" y1="83.82" x2="71.12" y2="83.82" width="0.1524" layer="91"/>
</segment>
</net>
<net name="N$1" class="0">
<segment>
<pinref part="U$2" gate="C2" pin="1"/>
<pinref part="FLEX" gate="17" pin="1"/>
<wire x1="71.12" y1="139.7" x2="38.1" y2="139.7" width="0.1524" layer="91"/>
</segment>
</net>
<net name="N$2" class="0">
<segment>
<pinref part="U$2" gate="A2" pin="1"/>
<wire x1="48.26" y1="154.94" x2="38.1" y2="154.94" width="0.1524" layer="91"/>
<pinref part="R1" gate="G$1" pin="1"/>
</segment>
</net>
<net name="N$3" class="0">
<segment>
<pinref part="FLEX" gate="19" pin="1"/>
<pinref part="R1" gate="G$1" pin="2"/>
<wire x1="71.12" y1="154.94" x2="58.42" y2="154.94" width="0.1524" layer="91"/>
</segment>
</net>
<net name="N$4" class="0">
<segment>
<pinref part="R2" gate="G$1" pin="2"/>
<pinref part="FLEX" gate="18" pin="1"/>
<wire x1="58.42" y1="147.32" x2="71.12" y2="147.32" width="0.1524" layer="91"/>
</segment>
</net>
</nets>
</sheet>
</sheets>
<errors>
<approved hash="113,1,124.356,92.606,FRAME1,,,,,"/>
</errors>
</schematic>
</drawing>
</eagle>
